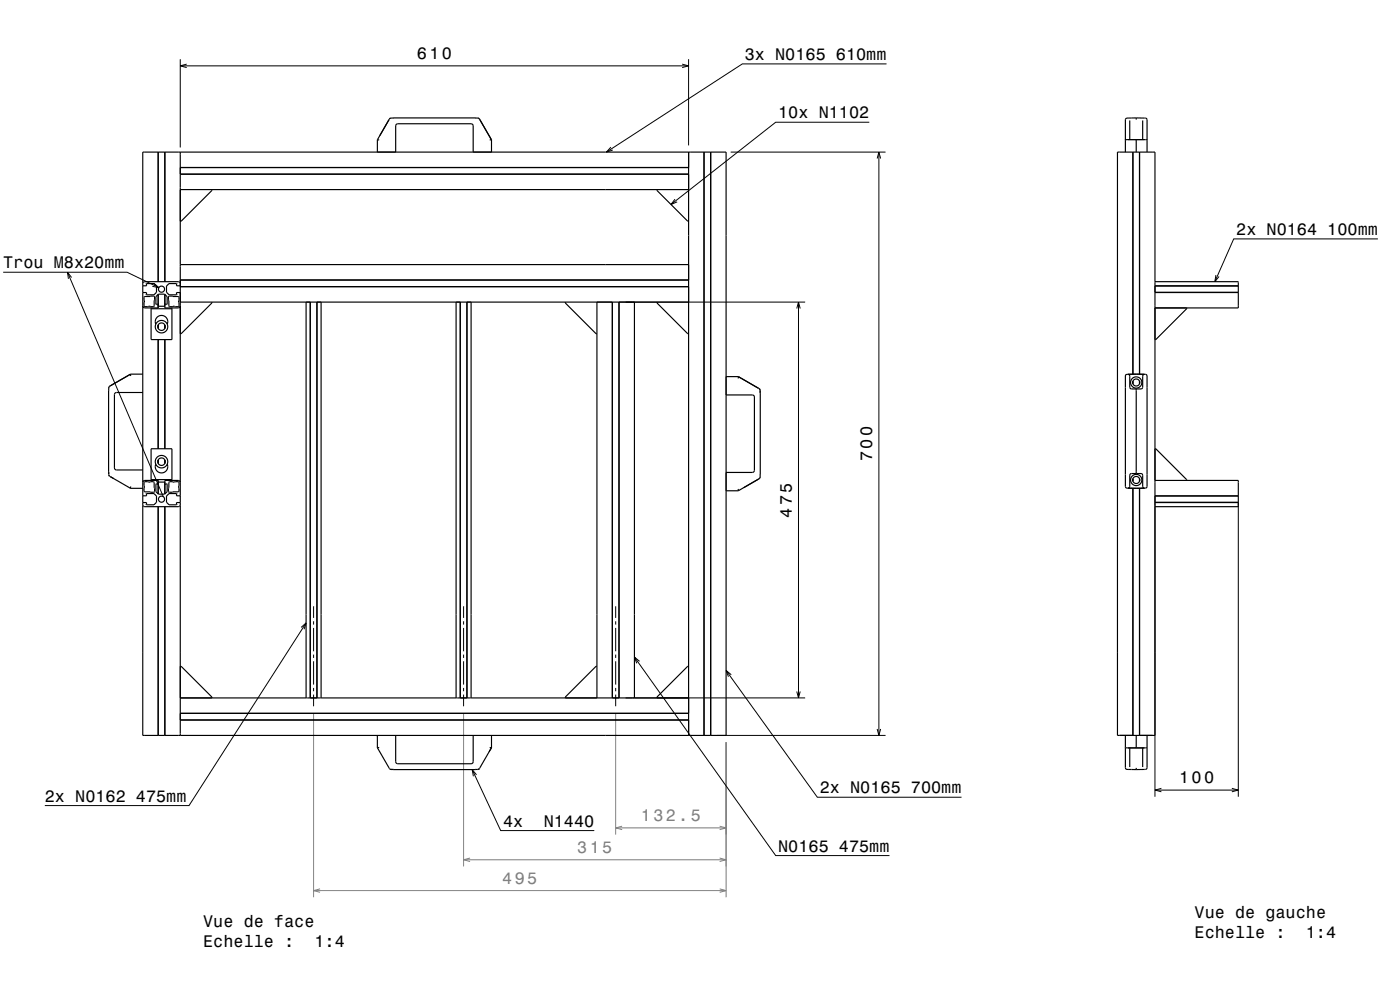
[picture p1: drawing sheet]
<svg xmlns="http://www.w3.org/2000/svg" width="420mm" height="297mm" viewBox="0 0 420 297" stroke-linecap="round" stroke-linejoin="round" font-family="sans-serif">
<g fill="none" stroke="#000" stroke-width=".3">
<path d="M54.1 17.8v26.5M54.1 19.8h152.5M56 19.2l-1.9 .6 1.9 .5M204.6 19.2l2 .6-2 .5M206.6 17.8v25.8M266 19.2h-43.3l-40.8 26.4M260.8 36.7h-28.1l-31.4 24.6M183.3 44.1l-1.4 1.5 1.9-.6M202.5 59.7l-1.2 1.6 1.8-.7M219.2 45.6h46.5M263.1 47.6l.6-2 .5 2M263.7 45.6v175"/>
<path d="M413.4 71.7h-43.3l-5.6 12.8M1 81.7h37.1l9.6 4.6M20.2 81.7l28.8 67.3M21.5 83.2l-1.3-1.5 .3 2M46.2 85l1.5 1.3-2-.4M187.7 90.6h53.9M239 92.6l.6-2 .5 2M239.6 90.6v118.8M364.8 82.5l-.3 2 1.2-1.6M346.5 150.7v88.3M371.5 150.7v88.3M90.3 188.2l1.5-1.3-.6 1.9"/>
<path d="M91.8 186.9l-35.1 54.8h-43.2M94.1 181.9v3.5M94.1 186.4v1M94.1 188.4v7M94.1 196.4v1M94.1 198.4v7M139.1 181.9v3.5M139.1 186.4v1M139.1 188.4v7M139.1 196.4v1M139.1 198.4v7M184.7 181.9v3.5"/>
<path d="M184.7 186.4v1M184.7 188.4v7M184.7 196.4v1M184.7 198.4v7M190.3 197.1l42.4 59.6h34.2M191.9 198.4l-1.6-1.3 .7 1.9M94.1 206.4v1M94.1 208.4v3.5M139.1 206.4v1M139.1 208.4v3.5M184.7 206.4v1M184.7 208.4v3.5"/>
<path d="M187.7 209.4h53.9M217.8 201.2l27.4 38h43.3M219.4 202.4l-1.6-1.2 .7 1.8M239 207.4l.6 2 .5-2M263.1 218.7l.6 1.9 .5-1.9M141.7 230.9l8.5 18.3h28.1M143 232.4l-1.3-1.5 .3 2M215.2 220.6h50.5M346.5 237h25M348.4 236.5l-1.9 .5 1.9 .5M369.6 236.5l1.9 .5-1.9 .5"/>
</g>
<g fill="none" stroke="#808080" stroke-width=".3">
<path d="M94.1 213.9v55.3M139.1 213.9v46M184.7 213.9v36.5M217.8 222.6v46.6M139.1 257.9h78.7M141 257.4l-1.9 .5 1.9 .6M184.7 248.4h33.1M186.6 247.9l-1.9 .5 1.9 .5M215.9 247.9l1.9 .5-1.9 .5M215.9 257.4l1.9 .5-1.9 .6M94.1 267.2h123.7M96 266.7l-1.9 .5 1.9 .5"/>
<path d="M215.9 266.7l1.9 .5-1.9 .5"/>
</g>
<g fill="none" stroke="#000" stroke-width=".35">
<path d="M117.1 35.4l-.2 .2M118 35.4h24.7M118.1 35.4l-1.2 .2-3.7 6.3M142.6 35.4h.7M143.3 35.4l.5 .3M143.3 35.4h.2M143.8 35.6v.1M143.8 35.7l3.7 6.2M338.9 36.1v5.8M340.9 35.4h-2.8l-.5 .5v9.7M340.9 35.4h2.8l.4 .3v9.9M340.9 35.4v.5"/>
<path d="M342.8 36.1v5.8M42.8 45.6h175v175h-175zM47.4 45.6v38.9M49.4 45.6v38.9M49.5 45.6v38.9M54.1 45.6v175M54.1 56.9h152.5M54.1 50.2h152.5M54.1 52.2h152.5M54.1 52.3h152.5M63.6 56.9v.2l-9.3 9.3h-.2M113.2 41.9l.6 .1"/>
<path d="M113.2 41.9v3.7M118.7 45.6v-7.8l.2-.5 .4-.2 22.3 .1 .4 .6v7.8M147.5 41.9l-.6 .1M147.5 41.9v3.7M197.1 56.9v.2l9.2 9.3h.3M206.6 45.6v175M211.2 45.6v175M213.2 45.6v175M335.2 45.6h11.3v175h-11.3zM338.4 41.9h4.9M339.9 45.6v66.7M340.9 41.9l-3.3 .1"/>
<path d="M340.9 41.9l3.2 .1M340.9 41.9v3.7M341.8 45.6v66.7M54.1 79.4h152.5M42.8 84.9l.7-.4h10l.6 .4M42.8 85.7h1.2v-.6h2.2l.8 .7v1.9l-.8 .7h-2.2v-.6h-1.2M43.3 89l3-.1-.1 3h-2.9zM45.3 92.4v9.5h6.3v-9.5M45.3 92.6h6.3M46.7 97.3a1.87 1.87 0 0 1 1.8-2.7 1.87 1.87 0 0 1 1.7 2.7M47.4 91.9h2.1M47.5 88.3l-.1 4.1h-3.9l-.5-.2-.2-.4"/>
<path d="M47.5 97.4v1.2M49.4 88.3h-1.9l-.7 .7v2.3h.6M49.4 88.3l.7 .7v2.3h-.6M49.4 88.3v3.6M49.4 97.4v1.2M49.5 88.3v4.1h4l.4-.2 .2-.4M49.5 97.5v1M50.6 88.9l3 .1 .1 2.9-2.9 .1zM54.1 85.7h-1.1v-.6h-2.3l-.7 .7v1.9l.7 .7h2.3v-.6h1.1M54.1 90.6h152.5M54.1 84h152.5M54.1 86h152.5"/>
<path d="M63.6 90.6v.3l-9.3 9.2h-.2M91.8 90.6v118.8M93.1 90.6v118.8M95.1 90.6v118.8M96.3 90.6v118.8M136.8 90.6v118.8M138.1 90.6v118.8M140.1 90.6v118.8M141.3 90.6v118.8M169.6 90.6v.3l9.2 9.2h.3M179.1 90.6v118.8M183.7 90.6v118.8"/>
<path d="M185.7 90.6v118.8M190.3 90.6v118.8M197.1 90.6v.3l9.2 9.2h.3M346.5 84.5h25v7.9h-25M346.5 85.7h25M346.5 87.8h25M346.5 87.7h25M346.5 85.8h25M356 92.4v.2l-9.3 9.3h-.2M32.6 117v25.1M32.6 116.4v.7M32.6 116.2v.2"/>
<path d="M32.9 115.9l-.3 .5M33.1 115.8l-.2 .1M39.1 112.2v.1M39.1 112.2h3.7M39.1 112.3l-6.2 3.6M39.1 112.3l.1 .5M42.8 117.7h-7.8l-.5 .2-.2 .5 .1 22.2 .6 .4h7.8M47.4 101.9v32.7M49.4 101.9v32.7M49.5 101.9v32.7M217.8 118.5h7.9l.4 .2 .2 .4v22.2l-.6 .4h-7.9M217.8 113h3.8"/>
<path d="M221.6 113l-.2 .5M221.6 113l6.1 3.6M227.7 116.6l.3 .3M227.7 116.6l.3 .5M228 117.1v.8M228 117.1v25.4M338.4 112.3h.1M338.4 112.3l.4 .1 .1 .5v3.3l.3 .4 3.1 .1 .5-.5M339.9 114.4v.7M339.9 114.3v.9M340.9 112.2l-2.8 .1-.5 .5v33.1l.5 .5 2.8 .1M340.9 112.2l2.8 .1 .4 .5v33.2l-.5 .4-2.7 .1"/>
<path d="M340.9 116.7v25.4M340.9 112.2l-2.5 .1M340.9 112.2l2.4 .1M341.8 114.3v.9M342.8 116.2h.1M343.3 112.3l-.5 .4v3.5M343.3 112.3h.1M46.7 139.3a1.87 1.87 0 0 0 1.8 2.6 1.87 1.87 0 0 0 1.7-2.6M47.5 138v1.1M49.4 138v1.1M49.5 138v1M346.5 134.6h.2l9.3 9.3v.2"/>
<path d="M32.6 141.6l.2 1.2 6.3 3.6M32.6 142.6l.2 .2M39.1 146.4v.1M39.1 146.5h3.7M39.2 145.9l-.1 .5M42.8 151.6l.7 .4h10l.6-.4M42.8 144.8l.2-.5 .5-.2h3.9l.1 4.1M42.8 148.7h1.2v-.6h2.2l.8 .7v1.9l-.8 .7h-2.2v-.6h-1.2M43.3 144.6h2.9l.1 3-3-.1zM45.3 144.1v-9.5h6.3v9.5M45.3 143.9h6.3M47.4 145.3h-.6v2.2l.7 .8h1.9l.7-.8v-2.2h-.6"/>
<path d="M47.4 152v68.6M47.4 144.6h2.1M49.4 144.6v3.6M49.4 152v68.6M49.5 152v68.6M50.7 144.6h2.9l.1 2.9-3.1 .1zM54.1 148.7h-1.1v-.6h-2.3l-.7 .7v1.9l.7 .7h2.3v-.6h1.1M54.1 144.8l-.2-.5-.4-.2h-4v4.1M221.4 146.7l.2 .5M221.6 147.2h-3.8M228 143.1l-.3 .5-6.1 3.6M228 143.1v.2"/>
<path d="M228 142.4v.7M338.4 146.4h.1M338.4 146.4l2.5 .1M339.9 143.7v.6M339.9 146.5v74.1M339.9 143.6v.8M341.8 143.6v.8M341.8 146.5v74.1M342.8 142.5l-.5-.4h-3.1l-.3 .4v3.5l-.5 .4M342.8 142.5h.1M342.8 142.5v3.4l.2 .4 .3 .1M343.3 146.4h.1"/>
<path d="M343.3 146.4l-2.4 .1M346.5 150.8h25M346.5 148.7h25M346.5 144.1h25v7.9h-25M346.5 148.8h25M346.5 150.7h25M54.1 199.9h.2l9.3 9.2v.3M179.1 199.9h-.3l-9.2 9.2v.3M206.6 199.9h-.3l-9.2 9.2v.3M54.1 209.4h152.5M54.1 214h152.5M54.1 216h152.5"/>
<path d="M113.2 224.4l3.6 6.1 .5 .3M113.2 220.6v3.8M113.8 224.2l-.6 .2M117.1 230.8h.2M117.3 230.8h25.4M117.3 230.8h.8M118.7 220.6v7.9l.2 .4 .4 .2h22.3l.4-.6v-7.9M143.8 230.6l-.3 .2M146.9 224.2l.6 .2M147.4 224.4l-3.6 6.2-1.2 .2M147.4 224.4h.1M147.4 224.4l-.7 1.1"/>
<path d="M147.5 220.6v3.8M337.6 224.2l3.3 .2M337.6 220.6l.1 10 .4 .2 2.8 .1M338.4 224.4h4.9M338.9 224.4v5.7M340.9 220.6v3.8M340.9 230.4v.5M342.8 224.4v5.7M344.1 224.2l-3.2 .2M344.1 220.6v9.8l-.5 .4-2.7 .1"/>
<circle cx="48.5" cy="98" r="1.13"/>
<circle cx="48.5" cy="98" r="1.87"/>
<circle cx="48.5" cy="86.8" r=".92"/>
<circle cx="340.9" cy="114.7" r="1.69"/>
<circle cx="340.9" cy="114.7" r="1.06"/>
<circle cx="48.5" cy="138.5" r="1.87"/>
<circle cx="48.5" cy="138.5" r="1.12"/>
<circle cx="48.5" cy="149.8" r=".92"/>
<circle cx="340.9" cy="144" r="1.06"/>
<circle cx="340.9" cy="144" r="1.69"/>
</g>
<g font-size="5">
<text x="125.1" y="17.8">610</text>
<text x="223.5" y="18">3x N0165 610mm</text>
<text x="233.5" y="35.5">10x N1102</text>
<text x="370.9" y="70.5">2x N0164 100mm</text>
<text x="1" y="80.5">Trou M8x20mm</text>
<text x="261.7" y="138.4" transform="rotate(-90 261.7 138.4)">700</text>
<text x="237.5" y="155.3" transform="rotate(-90 237.5 155.3)">475</text>
<text x="246" y="238">2x N0165 700mm</text>
<text x="353.7" y="235">100</text>
<text x="13.5" y="240.5">2x N0162 475mm</text>
<text x="151" y="248">4x</text>
<text x="163.1" y="248">N1440</text>
<text x="233.5" y="255.5">N0165 475mm</text>
<text x="358.4" y="275.5">Vue de gauche</text>
<text x="61" y="278">Vue de face</text>
<text x="358.4" y="281.5">Echelle :</text>
<text x="391.8" y="281.5">1:4</text>
<text x="61" y="284">Echelle :</text>
<text x="94.4" y="284">1:4</text>
</g>
<g font-size="5" fill="#808080">
<text x="192.3" y="246.4">132.5</text>
<text x="173.2" y="255.9">315</text>
<text x="150.7" y="265.2">495</text>
</g>
</svg>
